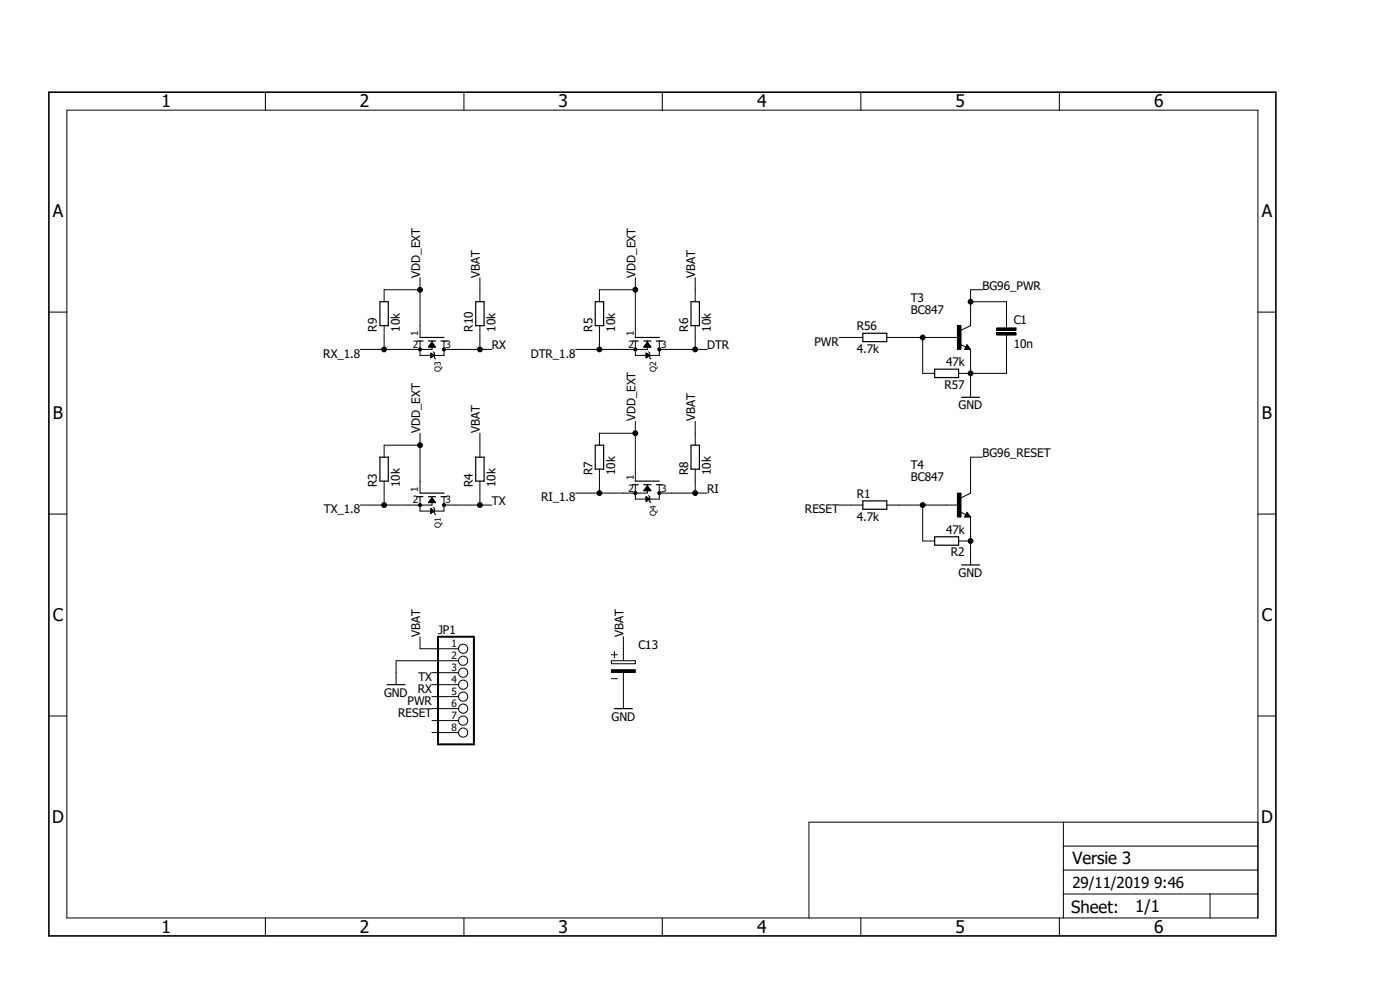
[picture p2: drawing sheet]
<svg xmlns="http://www.w3.org/2000/svg" width="297mm" height="210mm" viewBox="0 0 297 210" stroke-linecap="round" stroke-linejoin="round" font-family="sans-serif">
<g fill="none" stroke="#000" stroke-width=".21">
<path d="M56.3 19.6v3.8M98.4 19.6v3.8M140.5 19.6v3.8M182.6 19.6v3.8M224.7 19.6v3.8M14.2 23.4h252.7v171.3h-252.7zM89.1 58.9v12.7M101.8 58.9v5.1M134.8 58.9v12.7M147.5 58.9v5.1M10.4 66.2h3.8M81.5 69.1v5"/>
<path d="M89.1 72.3v3.1h5.1v-3.1M89.1 61.5h-7.6v2.5M90.9 73.5h1.4M91 73.4h1.2M91.1 73.4h1.1M91.1 73.3h1M91.2 73.2h.9M91.3 73.1h.7M91.4 73h.5M91.4 74.9l.8 .5-.8 .5zM91.4 75.9h.1M91.4 75.8h.2"/>
<path d="M91.4 75.6h.4M91.4 75.6h.5M91.4 75.5h.6M91.4 75.3h.6M91.4 75.2h.5M91.4 75.1h.3M91.4 75.1h.2M91.4 75h.1M91.4 72.9h.5M91.5 72.8h.3M91.6 72.7h.1M91.6 72.6h.1"/>
<path d="M91.7 72.3v1.8h-15.3M91.7 72.6l.7 1h-1.5zM91.9 74.6l.3 .3v1l.2 .3M94.2 74.1h10.2M101.8 69.1v5M127.2 69.1v5M134.8 72.3v3.1h5.1v-3.1M134.8 61.5h-7.6v2.5M136.7 73.5h1.3M136.7 73.4h1.3M136.8 73.4h1.1M136.9 73.3h.9"/>
<path d="M136.9 73.2h.9M137 73.1h.7M137.1 75.9h.1M137.1 75.8h.2M137.1 75.6h.4M137.1 75.6h.5M137.1 75.5h.7M137.1 75.3h.6M137.1 75.2h.5M137.1 75.1h.4M137.1 75.1h.2M137.1 75h.1"/>
<path d="M137.1 73h.5M137.1 74.9l.7 .5-.7 .5zM137.1 72.9h.5M137.2 72.8h.3M137.2 72.7h.2M137.3 72.3v1.8h-15.2M137.3 72.6l.8 1h-1.5zM137.3 72.6h.1M137.6 74.6l.2 .3v1l.3 .3M139.9 74.1h10.1M147.5 69.1v5M178 71.6h5"/>
<path d="M188.1 71.6h15.3M195.7 71.6v7.6h2.6M203.1 69h.8v5.1h-.8zM203.7 73l1.2 .7M205.1 73.1l.8 1h-1.3zM205.9 74.1v10.2M205.9 64h7.6v5.6M208.4 61.5h-2.5v7.6l-2 1M211.5 70.6h4.1v.5h-4.1zM211.5 69.6h4.1v.5h-4.1zM213.5 71.1v8.1h-10.1M266.9 66.2h3.8"/>
<path d="M89.1 91.9v12.7M89.1 94.4h-7.6v2.6M101.8 91.9v5.1M127.2 99.5v5.1M134.8 89.4v12.7M134.8 91.9h-7.6v2.5M147.5 89.4v5M147.5 99.5v5.1M208.4 97h-2.5v7.6l-2 1M10.4 109.1h3.8M81.5 102.1v5M89.1 105.4v3h5.1v-3"/>
<path d="M90.9 106.6h1.5M91 106.5h1.3M91.1 106.4h1.1M91.1 106.3h1.1M91.2 106.2h.9M91.2 106.1h.8M91.3 106h.6M91.4 107.9l.8 .5-.8 .5zM91.4 108.9h.1M91.4 108.8h.2M91.4 108.7h.3M91.4 108.6h.4"/>
<path d="M91.4 108.5h.5M91.4 108.5h.7M91.4 108.4h.7M91.4 108.3h.5M91.4 108.2h.4M91.4 108.1h.3M91.4 108h.1M91.4 107.9h.1M91.4 106h.5M91.4 105.9h.4M91.5 105.8h.3M91.6 105.7h.1"/>
<path d="M91.7 105.4v1.7h-15.3M91.7 105.6l.7 1h-1.5zM91.9 107.7l.3 .2v1l.2 .3M94.2 107.1h10.2M101.8 102.1v5M134.8 102.8v3.1h5.1v-3.1M136.7 104h1.3M136.7 103.9h1.3M136.8 103.8h1.1M136.9 103.8h.9M136.9 103.7h.9M137 103.5h.7"/>
<path d="M137.1 105.4l.7 .5-.7 .5zM137.1 106.3h.1M137.1 106.2h.2M137.1 106.1h.4M137.1 106h.5M137.1 106h.6M137.1 105.8h.6M137.1 105.7h.5M137.1 105.6h.4M137.1 105.5h.2M137.1 105.5h.1M137.1 103.5h.5"/>
<path d="M137.1 103.4h.5M137.2 103.3h.3M137.2 103.2h.3M137.3 102.8v1.8h-15.2M137.3 103.1l.8 1h-1.5zM137.3 103.1h.1M137.6 105.1l.2 .3v1l.3 .2M139.9 104.6h10.1M178 107.1h5M188.1 107.1h15.3M195.7 107.1v7.7h2.6M203.1 104.6h.8v5.1h-.8z"/>
<path d="M203.4 114.8h2.5M203.7 108.6l1.2 .6M205.1 108.7l.8 1h-1.3zM205.9 109.7v10.1M266.9 109.1h3.8M89.1 135.1v2.5h8.2M129.7 138.9h1.3M130.3 138.3v1.2M132.2 135.1v5.1M10.4 151.9h3.8M91.7 142.7h5.6M91.7 145.2h5.6"/>
<path d="M91.7 147.8h5.6M91.7 150.3h5.6M91.7 152.9h5.6M91.7 155.4h5.6M97.3 140.2h-13.3v5M129.7 142.1h5.1v.6h-5.1zM129.7 140.2h5.1v.6h-5.1zM129.7 144h1.3M132.2 142.7v7.6M266.9 151.9h3.8M225.6 174.4v20.3M225.6 179.5h41.3"/>
<path d="M266.9 174.4h-95.3v20.3M56.3 194.7v3.8M98.4 194.7v3.8M140.5 194.7v3.8M182.6 194.7v3.8M224.7 194.7v3.8M225.6 189.7h41.3M225.6 184.6h41.3M256.7 189.7v5"/>
<circle cx="81.5" cy="74.1" r=".51"/>
<circle cx="89.1" cy="61.5" r=".51"/>
<circle cx="89.1" cy="74.1" r=".33"/>
<circle cx="94.2" cy="74.1" r=".33"/>
<circle cx="101.8" cy="74.1" r=".51"/>
<circle cx="127.2" cy="74.1" r=".51"/>
<circle cx="134.8" cy="61.5" r=".51"/>
<circle cx="134.8" cy="74.1" r=".33"/>
<circle cx="139.9" cy="74.1" r=".33"/>
<circle cx="147.5" cy="74.1" r=".51"/>
<circle cx="195.7" cy="71.6" r=".51"/>
<circle cx="205.9" cy="79.2" r=".51"/>
<circle cx="205.9" cy="64" r=".51"/>
<circle cx="89.1" cy="94.4" r=".51"/>
<circle cx="134.8" cy="91.9" r=".51"/>
<circle cx="81.5" cy="107.1" r=".51"/>
<circle cx="89.1" cy="107.1" r=".33"/>
<circle cx="94.2" cy="107.1" r=".33"/>
<circle cx="101.8" cy="107.1" r=".51"/>
<circle cx="127.2" cy="104.6" r=".51"/>
<circle cx="134.8" cy="104.6" r=".33"/>
<circle cx="139.9" cy="104.6" r=".33"/>
<circle cx="147.5" cy="104.6" r=".51"/>
<circle cx="195.7" cy="107.1" r=".51"/>
<circle cx="205.9" cy="114.8" r=".51"/>
<circle cx="98.3" cy="137.6" r=".98"/>
<circle cx="98.3" cy="145.2" r=".98"/>
<circle cx="98.3" cy="152.9" r=".98"/>
<circle cx="98.3" cy="147.8" r=".98"/>
<circle cx="98.3" cy="155.4" r=".98"/>
<circle cx="98.3" cy="140.2" r=".98"/>
<circle cx="98.3" cy="150.3" r=".98"/>
<circle cx="98.3" cy="142.7" r=".98"/>
</g>
<g fill="none" stroke="#000" stroke-width=".25">
<path d="M80.6 64h1.8v5.1h-1.8zM88.5 72.3h1.2M89.1 71.6h5.1M90.9 72.3h1.5M93.6 72.3h1.2M100.9 64h1.8v5.1h-1.8zM126.3 64h1.8v5.1h-1.8zM134.2 72.3h1.2M134.8 71.6h5.1M136.6 72.3h1.5M139.2 72.3h1.3M146.6 64h1.8v5.1h-1.8z"/>
<path d="M183 70.7h5.1v1.8h-5.1zM198.3 78.3h5.1v1.8h-5.1zM205.1 73.6l.2 .3h-.4l.2-.5 .6 .6h-.8M80.6 97h1.8v5.1h-1.8zM100.9 97h1.8v5.1h-1.8zM126.3 94.4h1.8v5.1h-1.8zM146.6 94.4h1.8v5.1h-1.8zM204 84.3h3.8M88.5 105.4h1.2M89.1 104.6h5.1M90.9 105.4h1.5M93.6 105.4h1.2"/>
<path d="M134.2 102.8h1.2M134.8 102.1h5.1M136.6 102.8h1.5M139.2 102.8h1.3M183 106.3h5.1v1.7h-5.1zM198.3 113.9h5.1v1.8h-5.1zM204 119.8h3.8M205.1 109.2l.2 .2h-.4l.2-.5 .6 .7h-.8M82.1 145.2h3.8M130.3 150.3h3.9"/>
</g>
<g fill="#000">
<path d="M203.1 69h.8v5.1h-.8z" fill-rule="evenodd"/>
<path d="M211.5 70.6h4.1v.5h-4.1z" fill-rule="evenodd"/>
<path d="M211.5 69.6h4.1v.5h-4.1z" fill-rule="evenodd"/>
<path d="M203.1 104.6h.8v5.1h-.8z" fill-rule="evenodd"/>
<path d="M129.7 142.1h5.1v.6h-5.1z" fill-rule="evenodd"/>
<circle cx="81.5" cy="74.1" r=".51"/>
<circle cx="89.1" cy="61.5" r=".51"/>
<circle cx="89.1" cy="74.1" r=".33"/>
<circle cx="94.2" cy="74.1" r=".33"/>
<circle cx="101.8" cy="74.1" r=".51"/>
<circle cx="127.2" cy="74.1" r=".51"/>
<circle cx="134.8" cy="61.5" r=".51"/>
<circle cx="134.8" cy="74.1" r=".33"/>
<circle cx="139.9" cy="74.1" r=".33"/>
<circle cx="147.5" cy="74.1" r=".51"/>
<circle cx="195.7" cy="71.6" r=".51"/>
<circle cx="205.9" cy="79.2" r=".51"/>
<circle cx="205.9" cy="64" r=".51"/>
<circle cx="89.1" cy="94.4" r=".51"/>
<circle cx="134.8" cy="91.9" r=".51"/>
<circle cx="81.5" cy="107.1" r=".51"/>
<circle cx="89.1" cy="107.1" r=".33"/>
<circle cx="94.2" cy="107.1" r=".33"/>
<circle cx="101.8" cy="107.1" r=".51"/>
<circle cx="127.2" cy="104.6" r=".51"/>
<circle cx="134.8" cy="104.6" r=".33"/>
<circle cx="139.9" cy="104.6" r=".33"/>
<circle cx="147.5" cy="104.6" r=".51"/>
<circle cx="195.7" cy="107.1" r=".51"/>
<circle cx="205.9" cy="114.8" r=".51"/>
</g>
<path d="M92.9 135.1h7.6v22.8h-7.6z" fill="none" stroke="#000" stroke-width=".42"/>
<path d="M10.4 19.6h260.3v178.9h-260.3z" fill="none" stroke="#000" stroke-width=".34"/>
<g font-size="3.7">
<text x="34.2" y="22.8">1</text>
<text x="76.4" y="22.8">2</text>
<text x="118.5" y="22.8">3</text>
<text x="160.6" y="22.8">4</text>
<text x="202.7" y="22.8">5</text>
<text x="244.9" y="22.8">6</text>
<text x="11.2" y="46.1">A</text>
<text x="267.7" y="46.1">A</text>
<text x="11.2" y="88.9">B</text>
<text x="267.7" y="88.9">B</text>
<text x="11.2" y="131.8">C</text>
<text x="267.7" y="131.8">C</text>
<text x="11" y="174.6">D</text>
<text x="267.5" y="174.6">D</text>
<text x="34.2" y="197.9">1</text>
<text x="76.4" y="197.9">2</text>
<text x="118.5" y="197.9">3</text>
<text x="160.6" y="197.9">4</text>
<text x="202.7" y="197.9">5</text>
<text x="244.9" y="197.9">6</text>
</g>
<g font-size="3.6">
<text x="227.5" y="183.3">Versie 3</text>
<text x="227.2" y="193.6">Sheet:</text>
<text x="240.8" y="193.5">1/1</text>
</g>
<text font-size="3.2" x="227.5" y="188.4">29/11/2019 9:46</text>
<g font-size="2.5">
<text x="89.1" y="58.9" transform="rotate(-90 89.1 58.9)">VDD_EXT</text>
<text x="101.8" y="58.9" transform="rotate(-90 101.8 58.9)">VBAT</text>
<text x="134.8" y="58.9" transform="rotate(-90 134.8 58.9)">VDD_EXT</text>
<text x="147.5" y="58.9" transform="rotate(-90 147.5 58.9)">VBAT</text>
<text x="193.2" y="64">T3</text>
<text x="208.5" y="61.5">BG96_PWR</text>
<text x="80" y="70.4" transform="rotate(-90 80 70.4)">R9</text>
<text x="84.8" y="70.4" transform="rotate(-90 84.8 70.4)">10k</text>
<text x="100.3" y="70.4" transform="rotate(-90 100.3 70.4)">R10</text>
<text x="105.1" y="70.4" transform="rotate(-90 105.1 70.4)">10k</text>
<text x="125.7" y="70.4" transform="rotate(-90 125.7 70.4)">R5</text>
<text x="130.5" y="70.4" transform="rotate(-90 130.5 70.4)">10k</text>
<text x="146" y="70.4" transform="rotate(-90 146 70.4)">R6</text>
<text x="150.8" y="70.4" transform="rotate(-90 150.8 70.4)">10k</text>
<text x="181.8" y="70.1">R56</text>
<text x="193.2" y="66.5">BC847</text>
<text x="215.1" y="68.7">C1</text>
<text x="68.6" y="75.9">RX_1.8</text>
<text x="104.4" y="74.1">RX</text>
<text x="112.6" y="75.9">DTR_1.8</text>
<text x="150" y="74.1">DTR</text>
<text x="172.8" y="73.4">PWR</text>
<text x="181.8" y="74.9">4.7k</text>
<text x="200.7" y="77.7">47k</text>
<text x="215.1" y="73.7">10n</text>
<text x="200.4" y="82.5">R57</text>
<text x="134.8" y="89.4" transform="rotate(-90 134.8 89.4)">VDD_EXT</text>
<text x="147.5" y="89.4" transform="rotate(-90 147.5 89.4)">VBAT</text>
<text x="203.4" y="86.8">GND</text>
<text x="89.1" y="91.9" transform="rotate(-90 89.1 91.9)">VDD_EXT</text>
<text x="101.8" y="91.9" transform="rotate(-90 101.8 91.9)">VBAT</text>
<text x="125.7" y="100.8" transform="rotate(-90 125.7 100.8)">R7</text>
<text x="130.5" y="100.8" transform="rotate(-90 130.5 100.8)">10k</text>
<text x="146" y="100.8" transform="rotate(-90 146 100.8)">R8</text>
<text x="150.8" y="100.8" transform="rotate(-90 150.8 100.8)">10k</text>
<text x="193.2" y="99.5">T4</text>
<text x="208.5" y="97">BG96_RESET</text>
<text x="80" y="103.3" transform="rotate(-90 80 103.3)">R3</text>
<text x="84.8" y="103.3" transform="rotate(-90 84.8 103.3)">10k</text>
<text x="100.3" y="103.3" transform="rotate(-90 100.3 103.3)">R4</text>
<text x="104.4" y="107.1">TX</text>
<text x="105.1" y="103.3" transform="rotate(-90 105.1 103.3)">10k</text>
<text x="114.8" y="106.4">RI_1.8</text>
<text x="150" y="104.6">RI</text>
<text x="181.8" y="105.7">R1</text>
<text x="193.2" y="102.1">BC847</text>
<text x="68.7" y="108.9">TX_1.8</text>
<text x="170.8" y="108.9">RESET</text>
<text x="181.8" y="110.4">4.7k</text>
<text x="200.7" y="113.2">47k</text>
<text x="201.7" y="118">R2</text>
<text x="203.4" y="122.4">GND</text>
<text x="89.1" y="135.1" transform="rotate(-90 89.1 135.1)">VBAT</text>
<text x="92.9" y="134.5">JP1</text>
<text x="132.3" y="135.1" transform="rotate(-90 132.3 135.1)">VBAT</text>
<text x="135.4" y="137.6">C13</text>
<text x="81.5" y="147.8">GND</text>
<text x="86.4" y="149.6">PWR</text>
<text x="88.6" y="147">RX</text>
<text x="88.8" y="144.5">TX</text>
<text x="84.5" y="152.1">RESET</text>
<text x="129.8" y="152.9">GND</text>
</g>
<g font-size="2.1">
<text x="88.7" y="71.2" transform="rotate(-90 88.7 71.2)">1</text>
<text x="134.5" y="71.2" transform="rotate(-90 134.5 71.2)">1</text>
<text x="87.6" y="73.8">2</text>
<text x="94.5" y="73.8">3</text>
<text x="133.3" y="73.8">2</text>
<text x="140.3" y="73.8">3</text>
<text x="134.5" y="101.7" transform="rotate(-90 134.5 101.7)">1</text>
<text x="87.6" y="106.8">2</text>
<text x="88.7" y="104.3" transform="rotate(-90 88.7 104.3)">1</text>
<text x="94.5" y="106.8">3</text>
<text x="133.3" y="104.3">2</text>
<text x="140.3" y="104.3">3</text>
<text x="95.8" y="137.2">1</text>
<text x="95.8" y="139.8">2</text>
<text x="95.8" y="142.3">3</text>
<text x="95.8" y="144.9">4</text>
<text x="95.8" y="147.4">5</text>
<text x="95.8" y="149.9">6</text>
<text x="95.8" y="152.5">7</text>
<text x="95.8" y="155">8</text>
</g>
<g font-size="1.8">
<text x="93.6" y="78.9" transform="rotate(-90 93.6 78.9)">Q3</text>
<text x="139.2" y="78.9" transform="rotate(-90 139.2 78.9)">Q2</text>
<text x="93.6" y="111.9" transform="rotate(-90 93.6 111.9)">Q1</text>
<text x="139.2" y="109.4" transform="rotate(-90 139.2 109.4)">Q4</text>
</g>
</svg>
